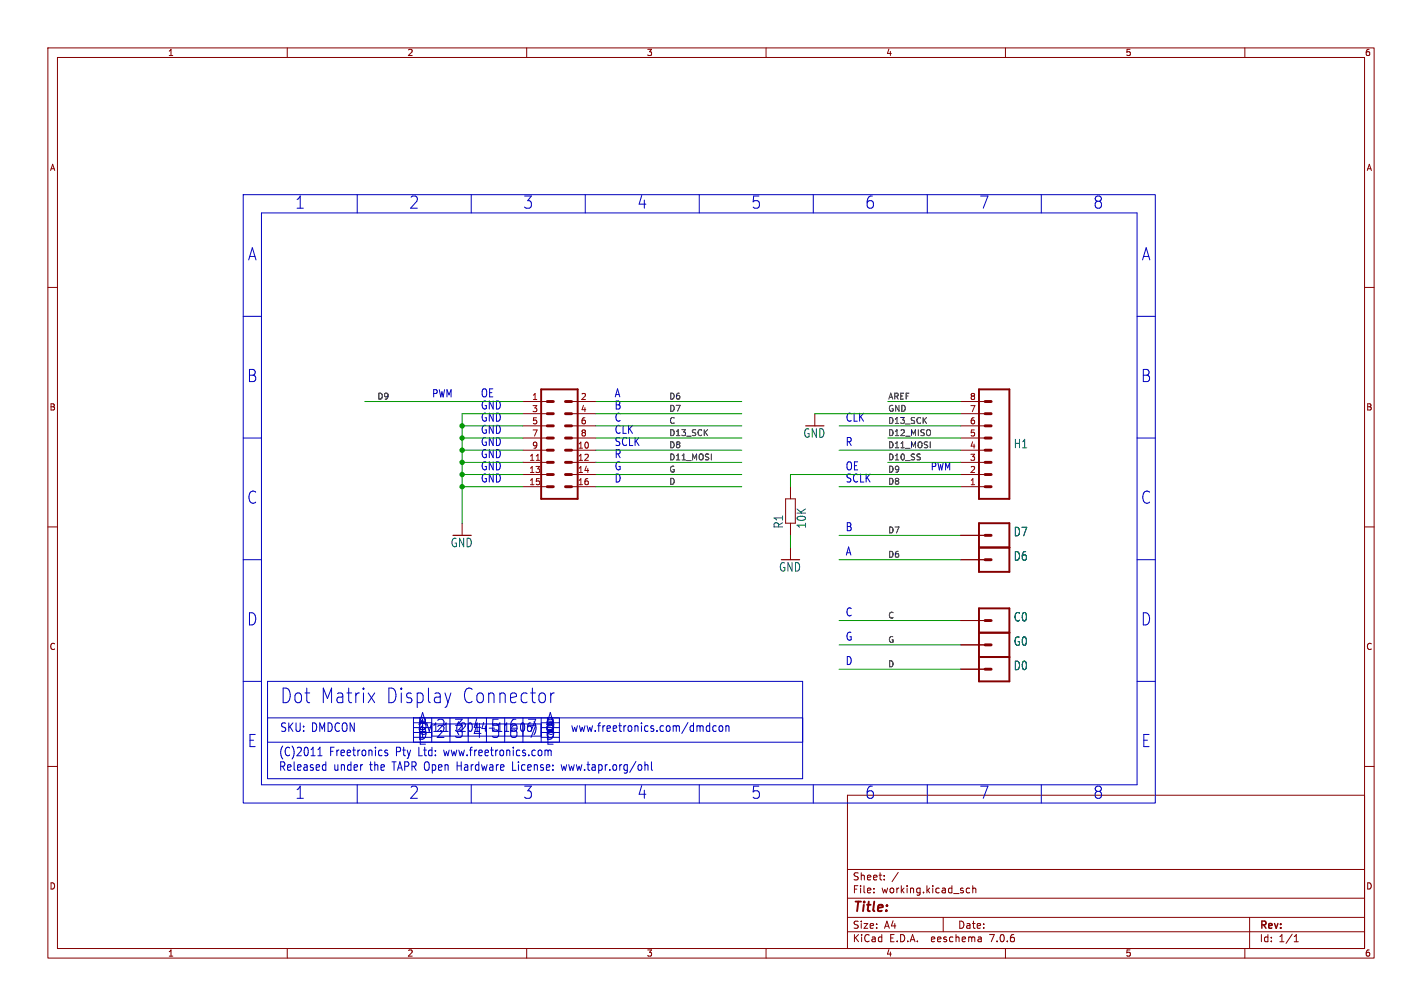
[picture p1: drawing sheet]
(kicad_sch (version 20230121) (generator eeschema)

 (paper "A4")

 (lib_symbols
  (symbol "working-eagle-import:GND" (power) (in_bom yes) (on_board yes)
   (property "Reference" "#GND" (at 0 0 0) (effects (font (size 1.27 1.27)) hide))
   (property "Value" "GND" (at -2.54 -2.54 0) (effects (font (size 1.778 1.5113)) (justify left bottom)))
   (property "Footprint" "" (at 0 0 0) (effects (font (size 1.27 1.27)) hide))
   (property "Datasheet" "" (at 0 0 0) (effects (font (size 1.27 1.27)) hide))
   (property "ki_locked" "" (at 0 0 0) (effects (font (size 1.27 1.27))))
   (symbol "GND_1_0"
    (polyline (pts (xy -1.905 0) (xy 1.905 0)) (stroke (width 0.254) (type solid)) (fill (type none)))
    (pin power_in line (at 0 2.54 270) (length 2.54) (name "GND" (effects (font (size 0 0)))) (number "1" (effects (font (size 0 0)))))))
  (symbol "working-eagle-import:M01PTH" (in_bom yes) (on_board yes)
   (property "Reference" "JP" (at -2.54 3.302 0) (effects (font (size 1.778 1.5113)) (justify left bottom)))
   (property "Value" "" (at -2.54 -5.08 0) (effects (font (size 1.778 1.5113)) (justify left bottom)))
   (property "Footprint" "working:1X01" (at 0 0 0) (effects (font (size 1.27 1.27)) hide))
   (property "Datasheet" "" (at 0 0 0) (effects (font (size 1.27 1.27)) hide))
   (property "ki_locked" "" (at 0 0 0) (effects (font (size 1.27 1.27))))
   (symbol "M01PTH_1_0"
    (polyline (pts (xy -2.54 2.54) (xy -2.54 -2.54)) (stroke (width 0.4064) (type solid)) (fill (type none)))
    (polyline (pts (xy -2.54 2.54) (xy 3.81 2.54)) (stroke (width 0.4064) (type solid)) (fill (type none)))
    (polyline (pts (xy 1.27 0) (xy 2.54 0)) (stroke (width 0.6096) (type solid)) (fill (type none)))
    (polyline (pts (xy 3.81 -2.54) (xy -2.54 -2.54)) (stroke (width 0.4064) (type solid)) (fill (type none)))
    (polyline (pts (xy 3.81 -2.54) (xy 3.81 2.54)) (stroke (width 0.4064) (type solid)) (fill (type none)))
    (pin passive line (at 7.62 0 180) (length 5.08) (name "1" (effects (font (size 0 0)))) (number "1" (effects (font (size 0 0)))))))
  (symbol "working-eagle-import:M08" (in_bom yes) (on_board yes)
   (property "Reference" "JP" (at -5.08 13.462 0) (effects (font (size 1.778 1.5113)) (justify left bottom)))
   (property "Value" "" (at -5.08 -12.7 0) (effects (font (size 1.778 1.5113)) (justify left bottom)))
   (property "Footprint" "working:1X08" (at 0 0 0) (effects (font (size 1.27 1.27)) hide))
   (property "Datasheet" "" (at 0 0 0) (effects (font (size 1.27 1.27)) hide))
   (property "ki_locked" "" (at 0 0 0) (effects (font (size 1.27 1.27))))
   (symbol "M08_1_0"
    (polyline (pts (xy -5.08 12.7) (xy -5.08 -10.16)) (stroke (width 0.4064) (type solid)) (fill (type none)))
    (polyline (pts (xy -5.08 12.7) (xy 1.27 12.7)) (stroke (width 0.4064) (type solid)) (fill (type none)))
    (polyline (pts (xy -1.27 -7.62) (xy 0 -7.62)) (stroke (width 0.6096) (type solid)) (fill (type none)))
    (polyline (pts (xy -1.27 -5.08) (xy 0 -5.08)) (stroke (width 0.6096) (type solid)) (fill (type none)))
    (polyline (pts (xy -1.27 -2.54) (xy 0 -2.54)) (stroke (width 0.6096) (type solid)) (fill (type none)))
    (polyline (pts (xy -1.27 0) (xy 0 0)) (stroke (width 0.6096) (type solid)) (fill (type none)))
    (polyline (pts (xy -1.27 2.54) (xy 0 2.54)) (stroke (width 0.6096) (type solid)) (fill (type none)))
    (polyline (pts (xy -1.27 5.08) (xy 0 5.08)) (stroke (width 0.6096) (type solid)) (fill (type none)))
    (polyline (pts (xy -1.27 7.62) (xy 0 7.62)) (stroke (width 0.6096) (type solid)) (fill (type none)))
    (polyline (pts (xy -1.27 10.16) (xy 0 10.16)) (stroke (width 0.6096) (type solid)) (fill (type none)))
    (polyline (pts (xy 1.27 -10.16) (xy -5.08 -10.16)) (stroke (width 0.4064) (type solid)) (fill (type none)))
    (polyline (pts (xy 1.27 -10.16) (xy 1.27 12.7)) (stroke (width 0.4064) (type solid)) (fill (type none)))
    (pin passive line (at 5.08 -7.62 180) (length 5.08) (name "1" (effects (font (size 0 0)))) (number "1" (effects (font (size 1.27 1.27)))))
    (pin passive line (at 5.08 -5.08 180) (length 5.08) (name "2" (effects (font (size 0 0)))) (number "2" (effects (font (size 1.27 1.27)))))
    (pin passive line (at 5.08 -2.54 180) (length 5.08) (name "3" (effects (font (size 0 0)))) (number "3" (effects (font (size 1.27 1.27)))))
    (pin passive line (at 5.08 0 180) (length 5.08) (name "4" (effects (font (size 0 0)))) (number "4" (effects (font (size 1.27 1.27)))))
    (pin passive line (at 5.08 2.54 180) (length 5.08) (name "5" (effects (font (size 0 0)))) (number "5" (effects (font (size 1.27 1.27)))))
    (pin passive line (at 5.08 5.08 180) (length 5.08) (name "6" (effects (font (size 0 0)))) (number "6" (effects (font (size 1.27 1.27)))))
    (pin passive line (at 5.08 7.62 180) (length 5.08) (name "7" (effects (font (size 0 0)))) (number "7" (effects (font (size 1.27 1.27)))))
    (pin passive line (at 5.08 10.16 180) (length 5.08) (name "8" (effects (font (size 0 0)))) (number "8" (effects (font (size 1.27 1.27)))))))
  (symbol "working-eagle-import:M08X2SMALLERPADS" (in_bom yes) (on_board yes)
   (property "Reference" "" (at -2.54 13.97 0) (effects (font (size 1.778 1.5113)) (justify left bottom) hide))
   (property "Value" "" (at -2.54 -12.7 0) (effects (font (size 1.778 1.5113)) (justify left bottom)))
   (property "Footprint" "working:2X8-SMALLERPADS" (at 0 0 0) (effects (font (size 1.27 1.27)) hide))
   (property "Datasheet" "" (at 0 0 0) (effects (font (size 1.27 1.27)) hide))
   (property "ki_locked" "" (at 0 0 0) (effects (font (size 1.27 1.27))))
   (symbol "M08X2SMALLERPADS_1_0"
    (polyline (pts (xy -3.81 12.7) (xy -3.81 -10.16)) (stroke (width 0.4064) (type solid)) (fill (type none)))
    (polyline (pts (xy -3.81 12.7) (xy 3.81 12.7)) (stroke (width 0.4064) (type solid)) (fill (type none)))
    (polyline (pts (xy -1.27 -7.62) (xy -2.54 -7.62)) (stroke (width 0.6096) (type solid)) (fill (type none)))
    (polyline (pts (xy -1.27 -5.08) (xy -2.54 -5.08)) (stroke (width 0.6096) (type solid)) (fill (type none)))
    (polyline (pts (xy -1.27 -2.54) (xy -2.54 -2.54)) (stroke (width 0.6096) (type solid)) (fill (type none)))
    (polyline (pts (xy -1.27 0) (xy -2.54 0)) (stroke (width 0.6096) (type solid)) (fill (type none)))
    (polyline (pts (xy -1.27 2.54) (xy -2.54 2.54)) (stroke (width 0.6096) (type solid)) (fill (type none)))
    (polyline (pts (xy -1.27 5.08) (xy -2.54 5.08)) (stroke (width 0.6096) (type solid)) (fill (type none)))
    (polyline (pts (xy -1.27 7.62) (xy -2.54 7.62)) (stroke (width 0.6096) (type solid)) (fill (type none)))
    (polyline (pts (xy -1.27 10.16) (xy -2.54 10.16)) (stroke (width 0.6096) (type solid)) (fill (type none)))
    (polyline (pts (xy 1.27 -7.62) (xy 2.54 -7.62)) (stroke (width 0.6096) (type solid)) (fill (type none)))
    (polyline (pts (xy 1.27 -5.08) (xy 2.54 -5.08)) (stroke (width 0.6096) (type solid)) (fill (type none)))
    (polyline (pts (xy 1.27 -2.54) (xy 2.54 -2.54)) (stroke (width 0.6096) (type solid)) (fill (type none)))
    (polyline (pts (xy 1.27 0) (xy 2.54 0)) (stroke (width 0.6096) (type solid)) (fill (type none)))
    (polyline (pts (xy 1.27 2.54) (xy 2.54 2.54)) (stroke (width 0.6096) (type solid)) (fill (type none)))
    (polyline (pts (xy 1.27 5.08) (xy 2.54 5.08)) (stroke (width 0.6096) (type solid)) (fill (type none)))
    (polyline (pts (xy 1.27 7.62) (xy 2.54 7.62)) (stroke (width 0.6096) (type solid)) (fill (type none)))
    (polyline (pts (xy 1.27 10.16) (xy 2.54 10.16)) (stroke (width 0.6096) (type solid)) (fill (type none)))
    (polyline (pts (xy 3.81 -10.16) (xy -3.81 -10.16)) (stroke (width 0.4064) (type solid)) (fill (type none)))
    (polyline (pts (xy 3.81 -10.16) (xy 3.81 12.7)) (stroke (width 0.4064) (type solid)) (fill (type none)))
    (pin passive line (at -7.62 10.16 0) (length 5.08) (name "1" (effects (font (size 0 0)))) (number "1" (effects (font (size 1.27 1.27)))))
    (pin passive line (at 7.62 0 180) (length 5.08) (name "10" (effects (font (size 0 0)))) (number "10" (effects (font (size 1.27 1.27)))))
    (pin passive line (at -7.62 -2.54 0) (length 5.08) (name "11" (effects (font (size 0 0)))) (number "11" (effects (font (size 1.27 1.27)))))
    (pin passive line (at 7.62 -2.54 180) (length 5.08) (name "12" (effects (font (size 0 0)))) (number "12" (effects (font (size 1.27 1.27)))))
    (pin passive line (at -7.62 -5.08 0) (length 5.08) (name "13" (effects (font (size 0 0)))) (number "13" (effects (font (size 1.27 1.27)))))
    (pin passive line (at 7.62 -5.08 180) (length 5.08) (name "14" (effects (font (size 0 0)))) (number "14" (effects (font (size 1.27 1.27)))))
    (pin passive line (at -7.62 -7.62 0) (length 5.08) (name "15" (effects (font (size 0 0)))) (number "15" (effects (font (size 1.27 1.27)))))
    (pin passive line (at 7.62 -7.62 180) (length 5.08) (name "16" (effects (font (size 0 0)))) (number "16" (effects (font (size 1.27 1.27)))))
    (pin passive line (at 7.62 10.16 180) (length 5.08) (name "2" (effects (font (size 0 0)))) (number "2" (effects (font (size 1.27 1.27)))))
    (pin passive line (at -7.62 7.62 0) (length 5.08) (name "3" (effects (font (size 0 0)))) (number "3" (effects (font (size 1.27 1.27)))))
    (pin passive line (at 7.62 7.62 180) (length 5.08) (name "4" (effects (font (size 0 0)))) (number "4" (effects (font (size 1.27 1.27)))))
    (pin passive line (at -7.62 5.08 0) (length 5.08) (name "5" (effects (font (size 0 0)))) (number "5" (effects (font (size 1.27 1.27)))))
    (pin passive line (at 7.62 5.08 180) (length 5.08) (name "6" (effects (font (size 0 0)))) (number "6" (effects (font (size 1.27 1.27)))))
    (pin passive line (at -7.62 2.54 0) (length 5.08) (name "7" (effects (font (size 0 0)))) (number "7" (effects (font (size 1.27 1.27)))))
    (pin passive line (at 7.62 2.54 180) (length 5.08) (name "8" (effects (font (size 0 0)))) (number "8" (effects (font (size 1.27 1.27)))))
    (pin passive line (at -7.62 0 0) (length 5.08) (name "9" (effects (font (size 0 0)))) (number "9" (effects (font (size 1.27 1.27)))))))
  (symbol "working-eagle-import:RESISTOR0805" (in_bom yes) (on_board yes)
   (property "Reference" "R" (at -3.81 1.4986 0) (effects (font (size 1.778 1.5113)) (justify left bottom)))
   (property "Value" "" (at -3.81 -3.302 0) (effects (font (size 1.778 1.5113)) (justify left bottom)))
   (property "Footprint" "working:0805" (at 0 0 0) (effects (font (size 1.27 1.27)) hide))
   (property "Datasheet" "" (at 0 0 0) (effects (font (size 1.27 1.27)) hide))
   (property "ki_locked" "" (at 0 0 0) (effects (font (size 1.27 1.27))))
   (symbol "RESISTOR0805_1_0"
    (polyline (pts (xy -2.54 -1.016) (xy -2.54 1.016)) (stroke (width 0.1524) (type solid)) (fill (type none)))
    (polyline (pts (xy -2.54 -1.016) (xy 2.54 -1.016)) (stroke (width 0.1524) (type solid)) (fill (type none)))
    (polyline (pts (xy -2.54 1.016) (xy 2.54 1.016)) (stroke (width 0.1524) (type solid)) (fill (type none)))
    (polyline (pts (xy 2.54 -1.016) (xy 2.54 1.016)) (stroke (width 0.1524) (type solid)) (fill (type none)))
    (pin passive line (at -5.08 0 0) (length 2.54) (name "1" (effects (font (size 0 0)))) (number "1" (effects (font (size 0 0)))))
    (pin passive line (at 5.08 0 180) (length 2.54) (name "2" (effects (font (size 0 0)))) (number "2" (effects (font (size 0 0))))))))

 (junction (at 96.52 88.9) (diameter 0) (color 0 0 0 0))
 (junction (at 96.52 99.06) (diameter 0) (color 0 0 0 0))
 (junction (at 96.52 101.6) (diameter 0) (color 0 0 0 0))
 (junction (at 96.52 96.52) (diameter 0) (color 0 0 0 0))
 (junction (at 96.52 91.44) (diameter 0) (color 0 0 0 0))
 (junction (at 96.52 93.98) (diameter 0) (color 0 0 0 0))

 (wire (pts (xy 185.42 83.82) (xy 200.66 83.82)) (stroke (width 0.1524) (type solid)))
 (wire (pts (xy 200.66 139.7) (xy 175.26 139.7)) (stroke (width 0.1524) (type solid)))
 (wire (pts (xy 200.66 116.84) (xy 175.26 116.84)) (stroke (width 0.1524) (type solid)))
 (wire (pts (xy 165.1 99.06) (xy 165.1 101.6)) (stroke (width 0.1524) (type solid)))
 (wire (pts (xy 109.22 86.36) (xy 96.52 86.36)) (stroke (width 0.1524) (type solid)))
 (wire (pts (xy 124.46 99.06) (xy 154.94 99.06)) (stroke (width 0.1524) (type solid)))
 (wire (pts (xy 96.52 93.98) (xy 96.52 96.52)) (stroke (width 0.1524) (type solid)))
 (wire (pts (xy 96.52 91.44) (xy 96.52 93.98)) (stroke (width 0.1524) (type solid)))
 (wire (pts (xy 185.42 96.52) (xy 200.66 96.52)) (stroke (width 0.1524) (type solid)))
 (wire (pts (xy 96.52 88.9) (xy 96.52 91.44)) (stroke (width 0.1524) (type solid)))
 (wire (pts (xy 165.1 99.06) (xy 200.66 99.06)) (stroke (width 0.1524) (type solid)))
 (wire (pts (xy 109.22 83.82) (xy 76.2 83.82)) (stroke (width 0.1524) (type solid)))
 (wire (pts (xy 109.22 88.9) (xy 96.52 88.9)) (stroke (width 0.1524) (type solid)))
 (wire (pts (xy 185.42 91.44) (xy 200.66 91.44)) (stroke (width 0.1524) (type solid)))
 (wire (pts (xy 200.66 111.76) (xy 175.26 111.76)) (stroke (width 0.1524) (type solid)))
 (wire (pts (xy 96.52 96.52) (xy 96.52 99.06)) (stroke (width 0.1524) (type solid)))
 (wire (pts (xy 124.46 83.82) (xy 154.94 83.82)) (stroke (width 0.1524) (type solid)))
 (wire (pts (xy 124.46 91.44) (xy 154.94 91.44)) (stroke (width 0.1524) (type solid)))
 (wire (pts (xy 200.66 134.62) (xy 175.26 134.62)) (stroke (width 0.1524) (type solid)))
 (wire (pts (xy 124.46 101.6) (xy 154.94 101.6)) (stroke (width 0.1524) (type solid)))
 (wire (pts (xy 175.26 101.6) (xy 200.66 101.6)) (stroke (width 0.1524) (type solid)))
 (wire (pts (xy 124.46 88.9) (xy 154.94 88.9)) (stroke (width 0.1524) (type solid)))
 (wire (pts (xy 165.1 111.76) (xy 165.1 114.3)) (stroke (width 0.1524) (type solid)))
 (wire (pts (xy 109.22 91.44) (xy 96.52 91.44)) (stroke (width 0.1524) (type solid)))
 (wire (pts (xy 200.66 129.54) (xy 175.26 129.54)) (stroke (width 0.1524) (type solid)))
 (wire (pts (xy 96.52 99.06) (xy 96.52 101.6)) (stroke (width 0.1524) (type solid)))
 (wire (pts (xy 109.22 101.6) (xy 96.52 101.6)) (stroke (width 0.1524) (type solid)))
 (wire (pts (xy 124.46 86.36) (xy 154.94 86.36)) (stroke (width 0.1524) (type solid)))
 (wire (pts (xy 109.22 93.98) (xy 96.52 93.98)) (stroke (width 0.1524) (type solid)))
 (wire (pts (xy 124.46 96.52) (xy 154.94 96.52)) (stroke (width 0.1524) (type solid)))
 (wire (pts (xy 109.22 99.06) (xy 96.52 99.06)) (stroke (width 0.1524) (type solid)))
 (wire (pts (xy 175.26 88.9) (xy 200.66 88.9)) (stroke (width 0.1524) (type solid)))
 (wire (pts (xy 96.52 101.6) (xy 96.52 109.22)) (stroke (width 0.1524) (type solid)))
 (wire (pts (xy 109.22 96.52) (xy 96.52 96.52)) (stroke (width 0.1524) (type solid)))
 (wire (pts (xy 124.46 93.98) (xy 154.94 93.98)) (stroke (width 0.1524) (type solid)))
 (wire (pts (xy 170.18 86.36) (xy 200.66 86.36)) (stroke (width 0.1524) (type solid)))
 (wire (pts (xy 200.66 93.98) (xy 175.26 93.98)) (stroke (width 0.1524) (type solid)))
 (wire (pts (xy 96.52 86.36) (xy 96.52 88.9)) (stroke (width 0.1524) (type solid)))

 (polyline (pts (xy 217.4875 40.64) (xy 217.4875 44.45)) (stroke (width 0) (type default)) (fill (type none)))
 (polyline (pts (xy 146.05 40.64) (xy 146.05 44.45)) (stroke (width 0) (type default)) (fill (type none)))
 (polyline (pts (xy 113.03 150.876) (xy 116.84 150.876)) (stroke (width 0) (type default)) (fill (type none)))
 (polyline (pts (xy 90.17 149.86) (xy 90.17 153.67)) (stroke (width 0) (type default)) (fill (type none)))
 (polyline (pts (xy 237.49 44.45) (xy 237.49 163.83)) (stroke (width 0) (type default)) (fill (type none)))
 (polyline (pts (xy 86.36 149.86) (xy 116.84 149.86) (xy 116.84 154.94) (xy 86.36 154.94) (xy 86.36 149.86)) (stroke (width 0) (type default)) (fill (type none)))
 (polyline (pts (xy 93.98 149.86) (xy 93.98 153.67)) (stroke (width 0) (type default)) (fill (type none)))
 (polyline (pts (xy 50.8 91.44) (xy 54.61 91.44)) (stroke (width 0) (type default)) (fill (type none)))
 (polyline (pts (xy 146.05 163.83) (xy 146.05 167.64)) (stroke (width 0) (type default)) (fill (type none)))
 (polyline (pts (xy 109.22 149.86) (xy 109.22 153.67)) (stroke (width 0) (type default)) (fill (type none)))
 (polyline (pts (xy 97.79 149.86) (xy 97.79 153.67)) (stroke (width 0) (type default)) (fill (type none)))
 (polyline (pts (xy 193.675 163.83) (xy 193.675 167.64)) (stroke (width 0) (type default)) (fill (type none)))
 (polyline (pts (xy 113.03 151.13) (xy 113.03 154.94)) (stroke (width 0) (type default)) (fill (type none)))
 (polyline (pts (xy 105.41 149.86) (xy 105.41 153.67)) (stroke (width 0) (type default)) (fill (type none)))
 (polyline (pts (xy 122.2375 40.64) (xy 122.2375 44.45)) (stroke (width 0) (type default)) (fill (type none)))
 (polyline (pts (xy 50.8 66.04) (xy 54.61 66.04)) (stroke (width 0) (type default)) (fill (type none)))
 (polyline (pts (xy 50.8 116.84) (xy 54.61 116.84)) (stroke (width 0) (type default)) (fill (type none)))
 (polyline (pts (xy 109.22 151.13) (xy 109.22 154.94)) (stroke (width 0) (type default)) (fill (type none)))
 (polyline (pts (xy 113.03 149.86) (xy 113.03 153.67)) (stroke (width 0) (type default)) (fill (type none)))
 (polyline (pts (xy 113.03 151.892) (xy 116.84 151.892)) (stroke (width 0) (type default)) (fill (type none)))
 (polyline (pts (xy 237.49 66.04) (xy 241.3 66.04)) (stroke (width 0) (type default)) (fill (type none)))
 (polyline (pts (xy 97.79 151.13) (xy 97.79 154.94)) (stroke (width 0) (type default)) (fill (type none)))
 (polyline (pts (xy 86.36 153.924) (xy 90.17 153.924)) (stroke (width 0) (type default)) (fill (type none)))
 (polyline (pts (xy 54.61 44.45) (xy 54.61 163.83)) (stroke (width 0) (type default)) (fill (type none)))
 (polyline (pts (xy 105.41 151.13) (xy 105.41 154.94)) (stroke (width 0) (type default)) (fill (type none)))
 (polyline (pts (xy 169.8625 40.64) (xy 169.8625 44.45)) (stroke (width 0) (type default)) (fill (type none)))
 (polyline (pts (xy 113.03 152.908) (xy 116.84 152.908)) (stroke (width 0) (type default)) (fill (type none)))
 (polyline (pts (xy 217.4875 163.83) (xy 217.4875 167.64)) (stroke (width 0) (type default)) (fill (type none)))
 (polyline (pts (xy 98.425 40.64) (xy 98.425 44.45)) (stroke (width 0) (type default)) (fill (type none)))
 (polyline (pts (xy 113.03 153.67) (xy 113.03 151.13)) (stroke (width 0) (type default)) (fill (type none)))
 (polyline (pts (xy 90.17 153.67) (xy 90.17 151.13)) (stroke (width 0) (type default)) (fill (type none)))
 (polyline (pts (xy 237.49 142.24) (xy 241.3 142.24)) (stroke (width 0) (type default)) (fill (type none)))
 (polyline (pts (xy 169.8625 163.83) (xy 169.8625 167.64)) (stroke (width 0) (type default)) (fill (type none)))
 (polyline (pts (xy 50.8 142.24) (xy 54.61 142.24)) (stroke (width 0) (type default)) (fill (type none)))
 (polyline (pts (xy 98.425 163.83) (xy 98.425 167.64)) (stroke (width 0) (type default)) (fill (type none)))
 (polyline (pts (xy 55.88 149.86) (xy 167.64 149.86) (xy 167.64 162.56) (xy 55.88 162.56) (xy 55.88 149.86)) (stroke (width 0) (type default)) (fill (type none)))
 (polyline (pts (xy 113.03 153.67) (xy 90.17 153.67)) (stroke (width 0) (type default)) (fill (type none)))
 (polyline (pts (xy 122.2375 163.83) (xy 122.2375 167.64)) (stroke (width 0) (type default)) (fill (type none)))
 (polyline (pts (xy 237.49 116.84) (xy 241.3 116.84)) (stroke (width 0) (type default)) (fill (type none)))
 (polyline (pts (xy 101.6 151.13) (xy 101.6 154.94)) (stroke (width 0) (type default)) (fill (type none)))
 (polyline (pts (xy 237.49 44.45) (xy 54.61 44.45)) (stroke (width 0) (type default)) (fill (type none)))
 (polyline (pts (xy 237.49 163.83) (xy 54.61 163.83)) (stroke (width 0) (type default)) (fill (type none)))
 (polyline (pts (xy 50.8 40.64) (xy 241.3 40.64) (xy 241.3 167.64) (xy 50.8 167.64) (xy 50.8 40.64)) (stroke (width 0) (type default)) (fill (type none)))
 (polyline (pts (xy 193.675 40.64) (xy 193.675 44.45)) (stroke (width 0) (type default)) (fill (type none)))
 (polyline (pts (xy 93.98 151.13) (xy 93.98 154.94)) (stroke (width 0) (type default)) (fill (type none)))
 (polyline (pts (xy 74.6125 163.83) (xy 74.6125 167.64)) (stroke (width 0) (type default)) (fill (type none)))
 (polyline (pts (xy 90.17 151.13) (xy 90.17 154.94)) (stroke (width 0) (type default)) (fill (type none)))
 (polyline (pts (xy 86.36 151.892) (xy 90.17 151.892)) (stroke (width 0) (type default)) (fill (type none)))
 (polyline (pts (xy 86.36 152.908) (xy 90.17 152.908)) (stroke (width 0) (type default)) (fill (type none)))
 (polyline (pts (xy 74.6125 40.64) (xy 74.6125 44.45)) (stroke (width 0) (type default)) (fill (type none)))
 (polyline (pts (xy 86.36 150.876) (xy 90.17 150.876)) (stroke (width 0) (type default)) (fill (type none)))
 (polyline (pts (xy 237.49 91.44) (xy 241.3 91.44)) (stroke (width 0) (type default)) (fill (type none)))
 (polyline (pts (xy 113.03 151.13) (xy 90.17 151.13)) (stroke (width 0) (type default)) (fill (type none)))
 (polyline (pts (xy 101.6 149.86) (xy 101.6 153.67)) (stroke (width 0) (type default)) (fill (type none)))
 (polyline (pts (xy 55.88 142.24) (xy 167.64 142.24) (xy 167.64 154.94) (xy 55.88 154.94) (xy 55.88 142.24)) (stroke (width 0) (type default)) (fill (type none)))
 (polyline (pts (xy 113.03 153.924) (xy 116.84 153.924)) (stroke (width 0) (type default)) (fill (type none)))

 (text "PWM" (at 90.17 83.312 0) (effects (font (size 1.524 1.2954)) (justify left bottom)))
 (text "(C)2011 Freetronics Pty Ltd: www.freetronics.com" (at 58.166 158.242 0) (effects (font (size 1.778 1.5113)) (justify left bottom)))
 (text "E" (at 88.265 154.432 0) (effects (font (size 2.54 2.286))))
 (text "D" (at 176.53 139.192 0) (effects (font (size 1.6764 1.4249)) (justify left bottom)))
 (text "D" (at 114.935 153.416 0) (effects (font (size 2.54 2.286))))
 (text "1" (at 88.265 153.035 0) (effects (font (size 2.54 2.286))))
 (text "D" (at 239.395 129.54 0) (effects (font (size 2.54 2.286))))
 (text "3" (at 110.3313 42.545 0) (effects (font (size 2.54 2.286))))
 (text "2" (at 86.5188 165.735 0) (effects (font (size 2.54 2.286))))
 (text "A" (at 52.705 53.34 0) (effects (font (size 2.54 2.286))))
 (text "8" (at 114.935 153.035 0) (effects (font (size 2.54 2.286))))
 (text "C" (at 114.935 152.4 0) (effects (font (size 2.54 2.286))))
 (text "2" (at 92.075 151.765 0) (effects (font (size 2.54 2.286))))
 (text "D" (at 128.27 101.092 0) (effects (font (size 1.6764 1.4249)) (justify left bottom)))
 (text "A" (at 239.395 53.34 0) (effects (font (size 2.54 2.286))))
 (text "6" (at 181.7688 165.735 0) (effects (font (size 2.54 2.286))))
 (text "B" (at 114.935 151.384 0) (effects (font (size 2.54 2.286))))
 (text "GND" (at 100.33 90.932 0) (effects (font (size 1.6764 1.4249)) (justify left bottom)))
 (text "CLK" (at 176.53 88.392 0) (effects (font (size 1.6764 1.4249)) (justify left bottom)))
 (text "8" (at 229.3938 165.735 0) (effects (font (size 2.54 2.286))))
 (text "6" (at 107.315 151.765 0) (effects (font (size 2.54 2.286))))
 (text "3" (at 110.3313 165.735 0) (effects (font (size 2.54 2.286))))
 (text "GND" (at 100.33 93.472 0) (effects (font (size 1.6764 1.4249)) (justify left bottom)))
 (text "G" (at 176.53 134.112 0) (effects (font (size 1.6764 1.4249)) (justify left bottom)))
 (text "G" (at 128.27 98.552 0) (effects (font (size 1.6764 1.4249)) (justify left bottom)))
 (text "7" (at 205.5813 165.735 0) (effects (font (size 2.54 2.286))))
 (text "D" (at 52.705 129.54 0) (effects (font (size 2.54 2.286))))
 (text "E" (at 52.705 154.94 0) (effects (font (size 2.54 2.286))))
 (text "www.freetronics.com/dmdcon" (at 119.126 153.162 0) (effects (font (size 1.778 1.5113)) (justify left bottom)))
 (text "1" (at 62.7063 42.545 0) (effects (font (size 2.54 2.286))))
 (text "E" (at 114.935 154.432 0) (effects (font (size 2.54 2.286))))
 (text "D" (at 88.265 153.416 0) (effects (font (size 2.54 2.286))))
 (text "7" (at 205.5813 42.545 0) (effects (font (size 2.54 2.286))))
 (text "1" (at 88.265 151.765 0) (effects (font (size 2.54 2.286))))
 (text "V1.1 (2014-11-06)" (at 88.9 153.162 0) (effects (font (size 1.778 1.5113)) (justify left bottom)))
 (text "Released under the TAPR Open Hardware License: www.tapr.org/ohl" (at 58.166 161.29 0) (effects (font (size 1.778 1.5113)) (justify left bottom)))
 (text "A" (at 176.53 116.332 0) (effects (font (size 1.6764 1.4249)) (justify left bottom)))
 (text "B" (at 176.53 111.252 0) (effects (font (size 1.6764 1.4249)) (justify left bottom)))
 (text "A" (at 114.935 150.368 0) (effects (font (size 2.54 2.286))))
 (text "6" (at 181.7688 42.545 0) (effects (font (size 2.54 2.286))))
 (text "4" (at 99.695 151.765 0) (effects (font (size 2.54 2.286))))
 (text "5" (at 157.9563 165.735 0) (effects (font (size 2.54 2.286))))
 (text "B" (at 88.265 151.384 0) (effects (font (size 2.54 2.286))))
 (text "SCLK" (at 176.53 101.092 0) (effects (font (size 1.6764 1.4249)) (justify left bottom)))
 (text "2" (at 92.075 153.035 0) (effects (font (size 2.54 2.286))))
 (text "6" (at 107.315 153.035 0) (effects (font (size 2.54 2.286))))
 (text "SKU: DMDCON" (at 58.42 153.162 0) (effects (font (size 1.778 1.5113)) (justify left bottom)))
 (text "E" (at 239.395 154.94 0) (effects (font (size 2.54 2.286))))
 (text "C" (at 128.27 88.392 0) (effects (font (size 1.6764 1.4249)) (justify left bottom)))
 (text "PWM" (at 194.31 98.552 0) (effects (font (size 1.524 1.2954)) (justify left bottom)))
 (text "C" (at 176.53 129.032 0) (effects (font (size 1.6764 1.4249)) (justify left bottom)))
 (text "8" (at 114.935 151.765 0) (effects (font (size 2.54 2.286))))
 (text "7" (at 111.125 151.765 0) (effects (font (size 2.54 2.286))))
 (text "4" (at 134.1438 165.735 0) (effects (font (size 2.54 2.286))))
 (text "GND" (at 100.33 85.852 0) (effects (font (size 1.6764 1.4249)) (justify left bottom)))
 (text "OE" (at 100.33 83.312 0) (effects (font (size 1.6764 1.4249)) (justify left bottom)))
 (text "OE" (at 176.53 98.552 0) (effects (font (size 1.6764 1.4249)) (justify left bottom)))
 (text "GND" (at 100.33 101.092 0) (effects (font (size 1.6764 1.4249)) (justify left bottom)))
 (text "CLK" (at 128.27 90.932 0) (effects (font (size 1.6764 1.4249)) (justify left bottom)))
 (text "C" (at 52.705 104.14 0) (effects (font (size 2.54 2.286))))
 (text "R" (at 176.53 93.472 0) (effects (font (size 1.6764 1.4249)) (justify left bottom)))
 (text "3" (at 95.885 153.035 0) (effects (font (size 2.54 2.286))))
 (text "GND" (at 100.33 88.392 0) (effects (font (size 1.6764 1.4249)) (justify left bottom)))
 (text "C" (at 88.265 152.4 0) (effects (font (size 2.54 2.286))))
 (text "3" (at 95.885 151.765 0) (effects (font (size 2.54 2.286))))
 (text "7" (at 111.125 153.035 0) (effects (font (size 2.54 2.286))))
 (text "C" (at 239.395 104.14 0) (effects (font (size 2.54 2.286))))
 (text "B" (at 52.705 78.74 0) (effects (font (size 2.54 2.286))))
 (text "A" (at 88.265 150.368 0) (effects (font (size 2.54 2.286))))
 (text "GND" (at 100.33 96.012 0) (effects (font (size 1.6764 1.4249)) (justify left bottom)))
 (text "5" (at 103.505 151.765 0) (effects (font (size 2.54 2.286))))
 (text "Dot Matrix Display Connector" (at 58.42 147.32 0) (effects (font (size 3.048 2.5908)) (justify left bottom)))
 (text "1" (at 62.7063 165.735 0) (effects (font (size 2.54 2.286))))
 (text "B" (at 239.395 78.74 0) (effects (font (size 2.54 2.286))))
 (text "GND" (at 100.33 98.552 0) (effects (font (size 1.6764 1.4249)) (justify left bottom)))
 (text "4" (at 134.1438 42.545 0) (effects (font (size 2.54 2.286))))
 (text "4" (at 99.695 153.035 0) (effects (font (size 2.54 2.286))))
 (text "2" (at 86.5188 42.545 0) (effects (font (size 2.54 2.286))))
 (text "8" (at 229.3938 42.545 0) (effects (font (size 2.54 2.286))))
 (text "B" (at 128.27 85.852 0) (effects (font (size 1.6764 1.4249)) (justify left bottom)))
 (text "SCLK" (at 128.27 93.472 0) (effects (font (size 1.6764 1.4249)) (justify left bottom)))
 (text "R" (at 128.27 96.012 0) (effects (font (size 1.6764 1.4249)) (justify left bottom)))
 (text "A" (at 128.27 83.312 0) (effects (font (size 1.6764 1.4249)) (justify left bottom)))
 (text "5" (at 157.9563 42.545 0) (effects (font (size 2.54 2.286))))
 (text "5" (at 103.505 153.035 0) (effects (font (size 2.54 2.286))))

 (label "D" (at 139.7 101.6 0) (fields_autoplaced) (effects (font (size 1.2446 1.2446)) (justify left bottom)))
 (label "D10_SS" (at 185.42 96.52 0) (fields_autoplaced) (effects (font (size 1.2446 1.2446)) (justify left bottom)))
 (label "D7" (at 139.7 86.36 0) (fields_autoplaced) (effects (font (size 1.2446 1.2446)) (justify left bottom)))
 (label "D9" (at 78.74 83.82 0) (fields_autoplaced) (effects (font (size 1.2446 1.2446)) (justify left bottom)))
 (label "D13_SCK" (at 185.42 88.9 0) (fields_autoplaced) (effects (font (size 1.2446 1.2446)) (justify left bottom)))
 (label "D9" (at 185.42 99.06 0) (fields_autoplaced) (effects (font (size 1.2446 1.2446)) (justify left bottom)))
 (label "GND" (at 185.42 86.36 0) (fields_autoplaced) (effects (font (size 1.2446 1.2446)) (justify left bottom)))
 (label "G" (at 185.42 134.62 0) (fields_autoplaced) (effects (font (size 1.2446 1.2446)) (justify left bottom)))
 (label "G" (at 139.7 99.06 0) (fields_autoplaced) (effects (font (size 1.2446 1.2446)) (justify left bottom)))
 (label "C" (at 139.7 88.9 0) (fields_autoplaced) (effects (font (size 1.2446 1.2446)) (justify left bottom)))
 (label "D7" (at 185.42 111.76 0) (fields_autoplaced) (effects (font (size 1.2446 1.2446)) (justify left bottom)))
 (label "D13_SCK" (at 139.7 91.44 0) (fields_autoplaced) (effects (font (size 1.2446 1.2446)) (justify left bottom)))
 (label "D11_MOSI" (at 185.42 93.98 0) (fields_autoplaced) (effects (font (size 1.2446 1.2446)) (justify left bottom)))
 (label "D8" (at 185.42 101.6 0) (fields_autoplaced) (effects (font (size 1.2446 1.2446)) (justify left bottom)))
 (label "AREF" (at 185.42 83.82 0) (fields_autoplaced) (effects (font (size 1.2446 1.2446)) (justify left bottom)))
 (label "D6" (at 185.42 116.84 0) (fields_autoplaced) (effects (font (size 1.2446 1.2446)) (justify left bottom)))
 (label "D12_MISO" (at 185.42 91.44 0) (fields_autoplaced) (effects (font (size 1.2446 1.2446)) (justify left bottom)))
 (label "D11_MOSI" (at 139.7 96.52 0) (fields_autoplaced) (effects (font (size 1.2446 1.2446)) (justify left bottom)))
 (label "D6" (at 139.7 83.82 0) (fields_autoplaced) (effects (font (size 1.2446 1.2446)) (justify left bottom)))
 (label "C" (at 185.42 129.54 0) (fields_autoplaced) (effects (font (size 1.2446 1.2446)) (justify left bottom)))
 (label "D" (at 185.42 139.7 0) (fields_autoplaced) (effects (font (size 1.2446 1.2446)) (justify left bottom)))
 (label "D8" (at 139.7 93.98 0) (fields_autoplaced) (effects (font (size 1.2446 1.2446)) (justify left bottom)))

 (symbol (lib_id "working-eagle-import:M08") (at 205.74 93.98 0) (mirror y) (unit 1) (in_bom yes) (on_board yes) (dnp no)
  (property "Reference" "H1" (at 211.582 91.694 0) (effects (font (size 1.778 1.5113)) (justify right top)))
  (property "Value" "Digital_8_13" (at 210.82 106.68 0) (effects (font (size 1.778 1.5113)) (justify left bottom) hide))
  (property "Footprint" "working:1X08" (at 205.74 93.98 0) (effects (font (size 1.27 1.27)) hide))
  (property "Datasheet" "" (at 205.74 93.98 0) (effects (font (size 1.27 1.27)) hide)) (pin "1") (pin "2") (pin "3") (pin "4") (pin "5") (pin "6") (pin "7") (pin "8"))

 (symbol (lib_id "working-eagle-import:M01PTH") (at 208.28 129.54 180) (unit 1) (in_bom yes) (on_board yes) (dnp no)
  (property "Reference" "C0" (at 211.582 129.794 0) (effects (font (size 1.778 1.5113)) (justify right top)))
  (property "Value" "M01PTH" (at 210.82 124.46 0) (effects (font (size 1.778 1.5113)) (justify left bottom) hide))
  (property "Footprint" "working:1X01" (at 208.28 129.54 0) (effects (font (size 1.27 1.27)) hide))
  (property "Datasheet" "" (at 208.28 129.54 0) (effects (font (size 1.27 1.27)) hide)) (pin "1"))

 (symbol (lib_id "working-eagle-import:M01PTH") (at 208.28 134.62 180) (unit 1) (in_bom yes) (on_board yes) (dnp no)
  (property "Reference" "G0" (at 211.582 134.874 0) (effects (font (size 1.778 1.5113)) (justify right top)))
  (property "Value" "M01PTH" (at 210.82 129.54 0) (effects (font (size 1.778 1.5113)) (justify left bottom) hide))
  (property "Footprint" "working:1X01" (at 208.28 134.62 0) (effects (font (size 1.27 1.27)) hide))
  (property "Datasheet" "" (at 208.28 134.62 0) (effects (font (size 1.27 1.27)) hide)) (pin "1"))

 (symbol (lib_id "working-eagle-import:M01PTH") (at 208.28 116.84 180) (unit 1) (in_bom yes) (on_board yes) (dnp no)
  (property "Reference" "D6" (at 211.582 117.094 0) (effects (font (size 1.778 1.5113)) (justify right top)))
  (property "Value" "M01PTH" (at 210.82 111.76 0) (effects (font (size 1.778 1.5113)) (justify left bottom) hide))
  (property "Footprint" "working:1X01" (at 208.28 116.84 0) (effects (font (size 1.27 1.27)) hide))
  (property "Datasheet" "" (at 208.28 116.84 0) (effects (font (size 1.27 1.27)) hide)) (pin "1"))

 (symbol (lib_id "working-eagle-import:M01PTH") (at 208.28 111.76 180) (unit 1) (in_bom yes) (on_board yes) (dnp no)
  (property "Reference" "D7" (at 211.582 112.014 0) (effects (font (size 1.778 1.5113)) (justify right top)))
  (property "Value" "M01PTH" (at 210.82 106.68 0) (effects (font (size 1.778 1.5113)) (justify left bottom) hide))
  (property "Footprint" "working:1X01" (at 208.28 111.76 0) (effects (font (size 1.27 1.27)) hide))
  (property "Datasheet" "" (at 208.28 111.76 0) (effects (font (size 1.27 1.27)) hide)) (pin "1"))

 (symbol (lib_id "working-eagle-import:GND") (at 170.18 88.9 0) (unit 1) (in_bom yes) (on_board yes) (dnp no)
  (property "Reference" "#GND1" (at 170.18 88.9 0) (effects (font (size 1.27 1.27)) hide))
  (property "Value" "GND" (at 167.64 91.44 0) (effects (font (size 1.778 1.5113)) (justify left bottom)))
  (property "Footprint" "" (at 170.18 88.9 0) (effects (font (size 1.27 1.27)) hide))
  (property "Datasheet" "" (at 170.18 88.9 0) (effects (font (size 1.27 1.27)) hide)) (pin "1"))

 (symbol (lib_id "working-eagle-import:GND") (at 96.52 111.76 0) (unit 1) (in_bom yes) (on_board yes) (dnp no)
  (property "Reference" "#GND2" (at 96.52 111.76 0) (effects (font (size 1.27 1.27)) hide))
  (property "Value" "GND" (at 93.98 114.3 0) (effects (font (size 1.778 1.5113)) (justify left bottom)))
  (property "Footprint" "" (at 96.52 111.76 0) (effects (font (size 1.27 1.27)) hide))
  (property "Datasheet" "" (at 96.52 111.76 0) (effects (font (size 1.27 1.27)) hide)) (pin "1"))

 (symbol (lib_id "working-eagle-import:M08X2SMALLERPADS") (at 116.84 93.98 0) (unit 1) (in_bom yes) (on_board yes) (dnp no)
  (property "Reference" "DMD0" (at 114.3 80.01 0) (effects (font (size 1.778 1.5113)) (justify left bottom) hide))
  (property "Value" "M08X2SMALLERPADS" (at 114.3 106.68 0) (effects (font (size 1.778 1.5113)) (justify left bottom) hide))
  (property "Footprint" "working:2X8-SMALLERPADS" (at 116.84 93.98 0) (effects (font (size 1.27 1.27)) hide))
  (property "Datasheet" "" (at 116.84 93.98 0) (effects (font (size 1.27 1.27)) hide)) (pin "1") (pin "10") (pin "11") (pin "12") (pin "13") (pin "14") (pin "15") (pin "16") (pin "2") (pin "3") (pin "4") (pin "5") (pin "6") (pin "7") (pin "8") (pin "9"))

 (symbol (lib_id "working-eagle-import:GND") (at 165.1 116.84 0) (unit 1) (in_bom yes) (on_board yes) (dnp no)
  (property "Reference" "#GND3" (at 165.1 116.84 0) (effects (font (size 1.27 1.27)) hide))
  (property "Value" "GND" (at 162.56 119.38 0) (effects (font (size 1.778 1.5113)) (justify left bottom)))
  (property "Footprint" "" (at 165.1 116.84 0) (effects (font (size 1.27 1.27)) hide))
  (property "Datasheet" "" (at 165.1 116.84 0) (effects (font (size 1.27 1.27)) hide)) (pin "1"))

 (symbol (lib_id "working-eagle-import:RESISTOR0805") (at 165.1 106.68 90) (unit 1) (in_bom yes) (on_board yes) (dnp no)
  (property "Reference" "R1" (at 163.6014 110.49 0) (effects (font (size 1.778 1.5113)) (justify left bottom)))
  (property "Value" "10K" (at 168.402 110.49 0) (effects (font (size 1.778 1.5113)) (justify left bottom)))
  (property "Footprint" "working:0805" (at 165.1 106.68 0) (effects (font (size 1.27 1.27)) hide))
  (property "Datasheet" "" (at 165.1 106.68 0) (effects (font (size 1.27 1.27)) hide)) (pin "1") (pin "2"))

 (symbol (lib_id "working-eagle-import:M01PTH") (at 208.28 139.7 180) (unit 1) (in_bom yes) (on_board yes) (dnp no)
  (property "Reference" "D0" (at 211.582 139.954 0) (effects (font (size 1.778 1.5113)) (justify right top)))
  (property "Value" "M01PTH" (at 210.82 134.62 0) (effects (font (size 1.778 1.5113)) (justify left bottom) hide))
  (property "Footprint" "working:1X01" (at 208.28 139.7 0) (effects (font (size 1.27 1.27)) hide))
  (property "Datasheet" "" (at 208.28 139.7 0) (effects (font (size 1.27 1.27)) hide)) (pin "1"))

 (sheet_instances (path "" (page "1"))))
